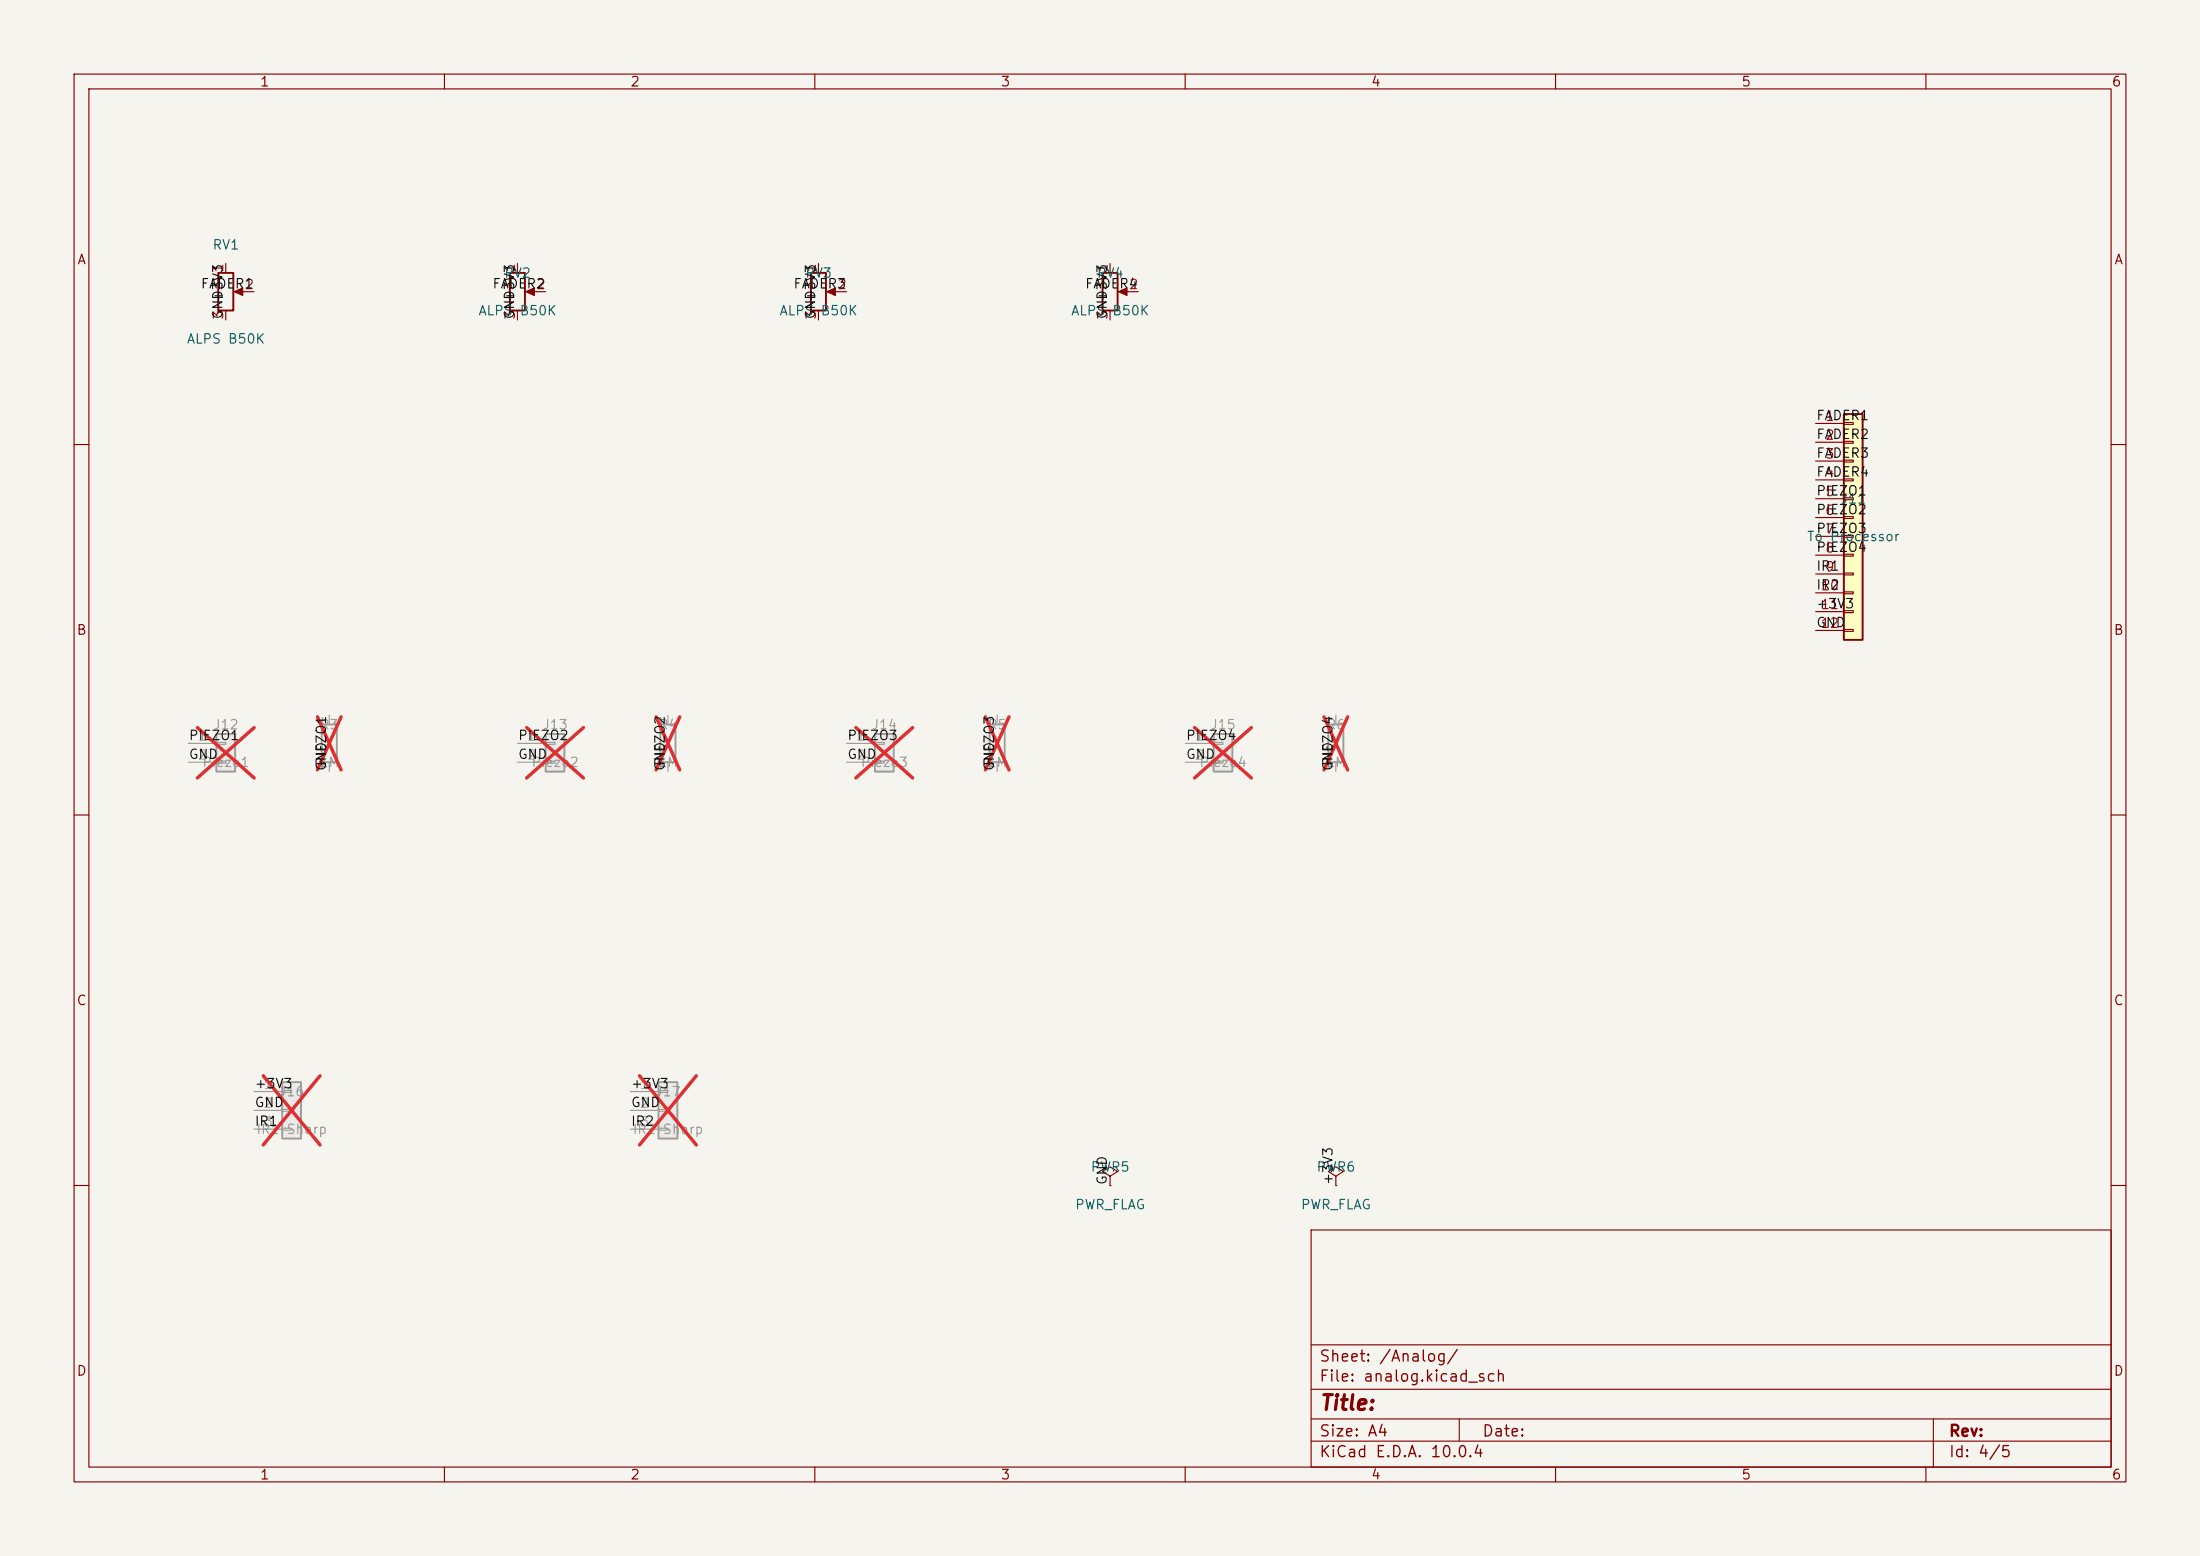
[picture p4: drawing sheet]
<svg xmlns="http://www.w3.org/2000/svg" width="297mm" height="210mm" viewBox="0 0 297 210" stroke-linecap="round" stroke-linejoin="round" font-family="sans-serif">
<path d="M0 0h297v210h-297z" fill="#f5f4ef" stroke="#f5f4ef" stroke-width=".14"/>
<g fill="none" stroke="#840000" stroke-width=".15">
<path d="M10 10h277v190h-277zM12 12h273v186h-273zM60 10v2M110 10v2M160 10v2M210 10v2M260 10v2M110.5 35.6v1.2M112 39.4h2.3M110.5 41.9v1.3M10 60h2M285 60h2"/>
<path d="M10 110h2M285 110h2M10 160h2M177 166h108v32h-108zM285 160h2M60 198v2M110 198v2M160 198v2M177 194.5h108M177 191.5h108M177 187.5h108M177 181.5h108"/>
<path d="M197 191.5v3M210 198v2M260 198v2M261 191.5v6.5"/>
</g>
<path d="M109.5 36.8h2v5.1h-2z" fill="none" stroke="#840000" stroke-width=".25"/>
<path d="M111.6 39.4l1.2-.5v1z" fill="#840000" stroke="#840000" stroke-width=".15"/>
<path d="M179.3 97.8h2.1v5.1h-2.1z" fill="none" stroke="#9c9b98" stroke-width=".25"/>
<path d="M180.3 96.5v1.3M180.3 102.9v1.2" fill="none" stroke="#9c9b98" stroke-width=".15"/>
<path d="M178.7 96.7l3.2 7.2M181.9 96.7l-3.2 7.2" fill="none" stroke="#e12e31" stroke-width=".46"/>
<path d="M163.8 99.1h2.6v5h-2.6z" fill="#ebeae8"/>
<path d="M43.4 97.8h2.1v5.1h-2.1zM133.6 97.8h2v5.1h-2zM163.8 99.1h2.6v5h-2.6z" fill="none" stroke="#9c9b98" stroke-width=".25"/>
<path d="M44.4 96.5v1.3M134.6 96.5v1.3M44.4 102.9v1.2M134.6 102.9v1.2M160 100.3h3.8M160 102.9h3.8M163.8 100.2h1.3v.3h-1.3zM163.8 102.7h1.3v.3h-1.3z" fill="none" stroke="#9c9b98" stroke-width=".15"/>
<path d="M42.8 96.7l3.3 7.2M46.1 96.7l-3.3 7.2M133 96.7l3.2 7.2M136.2 96.7l-3.2 7.2M161.3 98.2l7.6 6.8M168.9 98.2l-7.6 6.8" fill="none" stroke="#e12e31" stroke-width=".46"/>
<path d="M29.5 36.8h2v5.1h-2z" fill="none" stroke="#840000" stroke-width=".25"/>
<path d="M31.6 39.4l1.2-.5v1z" fill="#840000" stroke="#840000" stroke-width=".15"/>
<path d="M30.5 35.6v1.2M32 39.4h2.3M30.5 41.9v1.3" fill="none" stroke="#840000" stroke-width=".15"/>
<path d="M29.2 99.1h2.5v5h-2.5z" fill="#ebeae8"/>
<path d="M29.2 99.1h2.5v5h-2.5z" fill="none" stroke="#9c9b98" stroke-width=".25"/>
<path d="M25.4 100.3h3.8M25.4 102.9h3.8M29.2 100.2h1.3v.3h-1.3zM29.2 102.7h1.3v.3h-1.3z" fill="none" stroke="#9c9b98" stroke-width=".15"/>
<path d="M26.6 98.2l7.7 6.8M34.3 98.2l-7.7 6.8" fill="none" stroke="#e12e31" stroke-width=".46"/>
<path d="M68.8 36.8h2.1v5.1h-2.1z" fill="none" stroke="#840000" stroke-width=".25"/>
<path d="M71 39.4l1.1-.5v1z" fill="#840000" stroke="#840000" stroke-width=".15"/>
<path d="M69.8 35.6v1.2M71.4 39.4h2.3M69.8 41.9v1.3" fill="none" stroke="#840000" stroke-width=".15"/>
<path d="M248.9 55.9h2.6v30.5h-2.6z" fill="#ffffc2"/>
<path d="M248.9 55.9h2.6v30.5h-2.6z" fill="none" stroke="#840000" stroke-width=".25"/>
<g fill="none" stroke="#840000" stroke-width=".15">
<path d="M245.1 57.2h3.8M245.1 59.7h3.8M248.9 57h1.3v.3h-1.3zM248.9 59.6h1.3v.2h-1.3zM245.1 62.2h3.8M245.1 64.8h3.8M245.1 67.3h3.8M245.1 69.9h3.8M245.1 72.4h3.8M245.1 74.9h3.8M245.1 77.5h3.8M248.9 62.1h1.3v.3h-1.3z"/>
<path d="M248.9 64.6h1.3v.3h-1.3zM248.9 67.2h1.3v.2h-1.3zM248.9 69.7h1.3v.3h-1.3zM248.9 72.3h1.3v.2h-1.3zM248.9 74.8h1.3v.3h-1.3zM248.9 77.3h1.3v.3h-1.3zM248.9 79.9h1.3v.2h-1.3zM245.1 80h3.8M245.1 82.6h3.8M245.1 85.1h3.8M248.9 82.4h1.3v.3h-1.3zM248.9 85h1.3v.2h-1.3z"/>
<path d="M149.9 158.8l1-.7-1-.6-1.1 .6 1.1 .7v1.2M149.9 160h.1"/>
</g>
<path d="M88.9 146.1h2.5v7.6h-2.5z" fill="#ebeae8"/>
<path d="M88.9 146.1h2.5v7.6h-2.5z" fill="none" stroke="#9c9b98" stroke-width=".25"/>
<path d="M85.1 147.3h3.8M85.1 149.9h3.8M85.1 152.4h3.8M88.9 147.2h1.3v.2h-1.3zM88.9 149.7h1.3v.3h-1.3zM88.9 152.3h1.3v.2h-1.3z" fill="none" stroke="#9c9b98" stroke-width=".15"/>
<path d="M86.3 145.2l7.7 9.3M94 145.2l-7.7 9.3" fill="none" stroke="#e12e31" stroke-width=".46"/>
<path d="M38.1 146.1h2.5v7.6h-2.5z" fill="#ebeae8"/>
<path d="M38.1 146.1h2.5v7.6h-2.5z" fill="none" stroke="#9c9b98" stroke-width=".25"/>
<path d="M34.3 147.3h3.8M34.3 149.9h3.8M34.3 152.4h3.8M38.1 147.2h1.3v.2h-1.3zM38.1 149.7h1.3v.3h-1.3zM38.1 152.3h1.3v.2h-1.3z" fill="none" stroke="#9c9b98" stroke-width=".15"/>
<path d="M35.5 145.2l7.7 9.3M43.2 145.2l-7.7 9.3" fill="none" stroke="#e12e31" stroke-width=".46"/>
<path d="M118.1 99.1h2.5v5h-2.5z" fill="#ebeae8"/>
<path d="M118.1 99.1h2.5v5h-2.5z" fill="none" stroke="#9c9b98" stroke-width=".25"/>
<path d="M114.3 100.3h3.8M114.3 102.9h3.8M118.1 100.2h1.3v.3h-1.3zM118.1 102.7h1.3v.3h-1.3z" fill="none" stroke="#9c9b98" stroke-width=".15"/>
<path d="M115.5 98.2l7.7 6.8M123.2 98.2l-7.7 6.8" fill="none" stroke="#e12e31" stroke-width=".46"/>
<path d="M180.3 158.8l1.1-.7-1.1-.6-1 .6 1 .7v1.2M180.3 160h.1" fill="none" stroke="#840000" stroke-width=".15"/>
<path d="M73.7 99.1h2.5v5h-2.5z" fill="#ebeae8"/>
<path d="M73.7 99.1h2.5v5h-2.5zM89.2 97.8h2v5.1h-2z" fill="none" stroke="#9c9b98" stroke-width=".25"/>
<path d="M90.2 96.5v1.3M69.8 100.3h3.9M69.8 102.9h3.9M73.7 100.2h1.2v.3h-1.2zM73.7 102.7h1.2v.3h-1.2zM90.2 102.9v1.2" fill="none" stroke="#9c9b98" stroke-width=".15"/>
<path d="M71.1 98.2l7.7 6.8M78.8 98.2l-7.7 6.8M88.6 96.7l3.2 7.2M91.8 96.7l-3.2 7.2" fill="none" stroke="#e12e31" stroke-width=".46"/>
<path d="M148.8 36.8h2.1v5.1h-2.1z" fill="none" stroke="#840000" stroke-width=".25"/>
<path d="M151 39.4l1.1-.5v1z" fill="#840000" stroke="#840000" stroke-width=".15"/>
<path d="M149.9 35.6v1.2M151.4 39.4h2.3M149.9 41.9v1.3" fill="none" stroke="#840000" stroke-width=".15"/>
<text font-size="2" fill="#840000" x="178" y="190.8">Title:</text>
<g font-size="1.5" fill="#840000">
<text x="178" y="184.2">Sheet: /Analog/</text>
<text x="178" y="186.9">File: analog.kicad_sch</text>
<text x="178" y="197.1">KiCad E.D.A. 10.0.4</text>
<text x="178" y="194.3">Size: A4</text>
<text x="200" y="194.3">Date:</text>
<text x="263" y="194.3">Rev:</text>
<text x="263" y="197.1">Id: 4/5</text>
</g>
<g font-size="1.3" fill="#840000">
<text x="35" y="12">1</text>
<text x="85" y="12">2</text>
<text x="135" y="12">3</text>
<text x="185" y="12">4</text>
<text x="235" y="12">5</text>
<text x="285" y="12">6</text>
<text x="10.3" y="36">A</text>
<text x="285.3" y="36">A</text>
<text x="10.3" y="86">B</text>
<text x="285.3" y="86">B</text>
<text x="10.3" y="136">C</text>
<text x="285.3" y="136">C</text>
<text x="10.3" y="186">D</text>
<text x="285.3" y="186">D</text>
<text x="35" y="200">1</text>
<text x="85" y="200">2</text>
<text x="135" y="200">3</text>
<text x="185" y="200">4</text>
<text x="235" y="200">5</text>
<text x="285" y="200">6</text>
</g>
<g font-size="1.3" fill="#006464">
<text x="28.6" y="34">RV1</text>
<text x="68" y="37.8">RV2</text>
<text x="108.6" y="37.8">RV3</text>
<text x="148" y="37.8">RV4</text>
<text x="25.1" y="46.7">ALPS B50K</text>
<text x="64.5" y="42.9">ALPS B50K</text>
<text x="105.1" y="42.9">ALPS B50K</text>
<text x="144.5" y="42.9">ALPS B50K</text>
<text x="248.4" y="68.3">J11</text>
<text x="243.9" y="73.4">To Processor</text>
<text x="147.2" y="158.5">PWR5</text>
<text x="177.6" y="158.5">PWR6</text>
<text x="145" y="163.5">PWR_FLAG</text>
<text x="175.5" y="163.5">PWR_FLAG</text>
</g>
<g font-size="1.3" fill="#0f0f0f">
<text x="27" y="39.2">FADER1</text>
<text x="30.4" y="40.8" transform="rotate(-90 30.4 40.8)">+3V3</text>
<text x="66.4" y="39.2">FADER2</text>
<text x="69.7" y="40.8" transform="rotate(-90 69.7 40.8)">+3V3</text>
<text x="107" y="39.2">FADER3</text>
<text x="110.4" y="40.8" transform="rotate(-90 110.4 40.8)">+3V3</text>
<text x="146.4" y="39.2">FADER4</text>
<text x="149.7" y="40.8" transform="rotate(-90 149.7 40.8)">+3V3</text>
<text x="30.4" y="43.2" transform="rotate(-90 30.4 43.2)">GND</text>
<text x="69.7" y="43.2" transform="rotate(-90 69.7 43.2)">GND</text>
<text x="110.4" y="43.2" transform="rotate(-90 110.4 43.2)">GND</text>
<text x="149.7" y="43.2" transform="rotate(-90 149.7 43.2)">GND</text>
<text x="245.1" y="57">FADER1</text>
<text x="245.1" y="59.6">FADER2</text>
<text x="245.1" y="62.1">FADER3</text>
<text x="245.1" y="64.6">FADER4</text>
<text x="245.1" y="67.2">PIEZO1</text>
<text x="245.1" y="69.7">PIEZO2</text>
<text x="245.1" y="77.3">IR1</text>
<text x="245.1" y="74.8">PIEZO4</text>
<text x="245.1" y="72.3">PIEZO3</text>
<text x="245.1" y="79.9">IR2</text>
<text x="245.1" y="82.4">+3V3</text>
<text x="245.1" y="85">GND</text>
<text x="25.4" y="100.2">PIEZO1</text>
<text x="69.8" y="100.2">PIEZO2</text>
<text x="114.3" y="100.2">PIEZO3</text>
<text x="160" y="100.2">PIEZO4</text>
<text x="25.4" y="102.7">GND</text>
<text x="44.3" y="104.1" transform="rotate(-90 44.3 104.1)">GND</text>
<text x="69.8" y="102.7">GND</text>
<text x="90" y="104.1" transform="rotate(-90 90 104.1)">GND</text>
<text x="114.3" y="102.7">GND</text>
<text x="134.5" y="104.1" transform="rotate(-90 134.5 104.1)">GND</text>
<text x="160" y="102.7">GND</text>
<text x="180.2" y="104.1" transform="rotate(-90 180.2 104.1)">GND</text>
<text x="34.3" y="147.2">+3V3</text>
<text x="34.3" y="149.7">GND</text>
<text x="85.1" y="147.2">+3V3</text>
<text x="85.1" y="149.7">GND</text>
<text x="34.3" y="152.3">IR1</text>
<text x="85.1" y="152.3">IR2</text>
<text x="149.7" y="160" transform="rotate(-90 149.7 160)">GND</text>
<text x="180.2" y="160" transform="rotate(-90 180.2 160)">+3V3</text>
</g>
<g font-size="1.3" fill="#a90000">
<text x="30.5" y="36.9" transform="rotate(-90 30.5 36.9)">1</text>
<text x="32.9" y="39.3">2</text>
<text x="69.8" y="36.9" transform="rotate(-90 69.8 36.9)">1</text>
<text x="72.3" y="39.3">2</text>
<text x="110.5" y="36.9" transform="rotate(-90 110.5 36.9)">1</text>
<text x="113" y="39.3">2</text>
<text x="149.8" y="36.9" transform="rotate(-90 149.8 36.9)">1</text>
<text x="152.3" y="39.3">2</text>
<text x="30.5" y="43.3" transform="rotate(-90 30.5 43.3)">3</text>
<text x="69.8" y="43.3" transform="rotate(-90 69.8 43.3)">3</text>
<text x="110.5" y="43.3" transform="rotate(-90 110.5 43.3)">3</text>
<text x="149.8" y="43.3" transform="rotate(-90 149.8 43.3)">3</text>
<text x="246.3" y="57.1">1</text>
<text x="246.3" y="59.7">2</text>
<text x="246.3" y="62.2">3</text>
<text x="246.3" y="64.7">4</text>
<text x="246.3" y="67.3">5</text>
<text x="246.3" y="69.8">6</text>
<text x="246.3" y="72.4">7</text>
<text x="246.3" y="74.9">8</text>
<text x="246.3" y="77.4">9</text>
<text x="245.7" y="80">10</text>
<text x="245.7" y="82.5">11</text>
<text x="245.7" y="85.1">12</text>
</g>
<g font-size="1.3" fill="#a5a4a2">
<text x="26.6" y="100.3">1</text>
<text x="71" y="100.3">1</text>
<text x="115.5" y="100.3">1</text>
<text x="161.2" y="100.3">1</text>
<text x="26.6" y="102.8">2</text>
<text x="71" y="102.8">2</text>
<text x="115.5" y="102.8">2</text>
<text x="161.2" y="102.8">2</text>
<text x="35.5" y="147.3">1</text>
<text x="35.5" y="149.8">2</text>
<text x="86.3" y="147.3">1</text>
<text x="86.3" y="149.8">2</text>
<text x="35.5" y="152.4">3</text>
<text x="86.3" y="152.4">3</text>
</g>
<g font-size="1.3" fill="#939391">
<text x="28.7" y="98.8">J12</text>
<text x="43.1" y="98.8">R3</text>
<text x="44.4" y="97.7" transform="rotate(-90 44.4 97.7)">~</text>
<text x="73.1" y="98.8">J13</text>
<text x="88.8" y="98.8">R4</text>
<text x="90.1" y="97.7" transform="rotate(-90 90.1 97.7)">~</text>
<text x="117.6" y="98.8">J14</text>
<text x="133.3" y="98.8">R5</text>
<text x="134.6" y="97.7" transform="rotate(-90 134.6 97.7)">~</text>
<text x="163.3" y="98.8">J15</text>
<text x="179" y="98.8">R6</text>
<text x="180.3" y="97.7" transform="rotate(-90 180.3 97.7)">~</text>
<text x="27.2" y="103.8">Piezo1</text>
<text x="43" y="103.8">1M</text>
<text x="44.4" y="104.1" transform="rotate(-90 44.4 104.1)">~PIEZO1</text>
<text x="71.7" y="103.8">Piezo2</text>
<text x="88.7" y="103.8">1M</text>
<text x="90.1" y="104.1" transform="rotate(-90 90.1 104.1)">~PIEZO2</text>
<text x="116.1" y="103.8">Piezo3</text>
<text x="133.2" y="103.8">1M</text>
<text x="134.6" y="104.1" transform="rotate(-90 134.6 104.1)">~PIEZO3</text>
<text x="161.8" y="103.8">Piezo4</text>
<text x="178.9" y="103.8">1M</text>
<text x="180.3" y="104.1" transform="rotate(-90 180.3 104.1)">~PIEZO4</text>
<text x="37.6" y="148.3">J16</text>
<text x="88.4" y="148.3">J17</text>
<text x="34.5" y="153.4">IR1</text>
<text x="38.6" y="153.4">Sharp</text>
<text x="85.3" y="153.4">IR2</text>
<text x="89.4" y="153.4">Sharp</text>
</g>
</svg>
